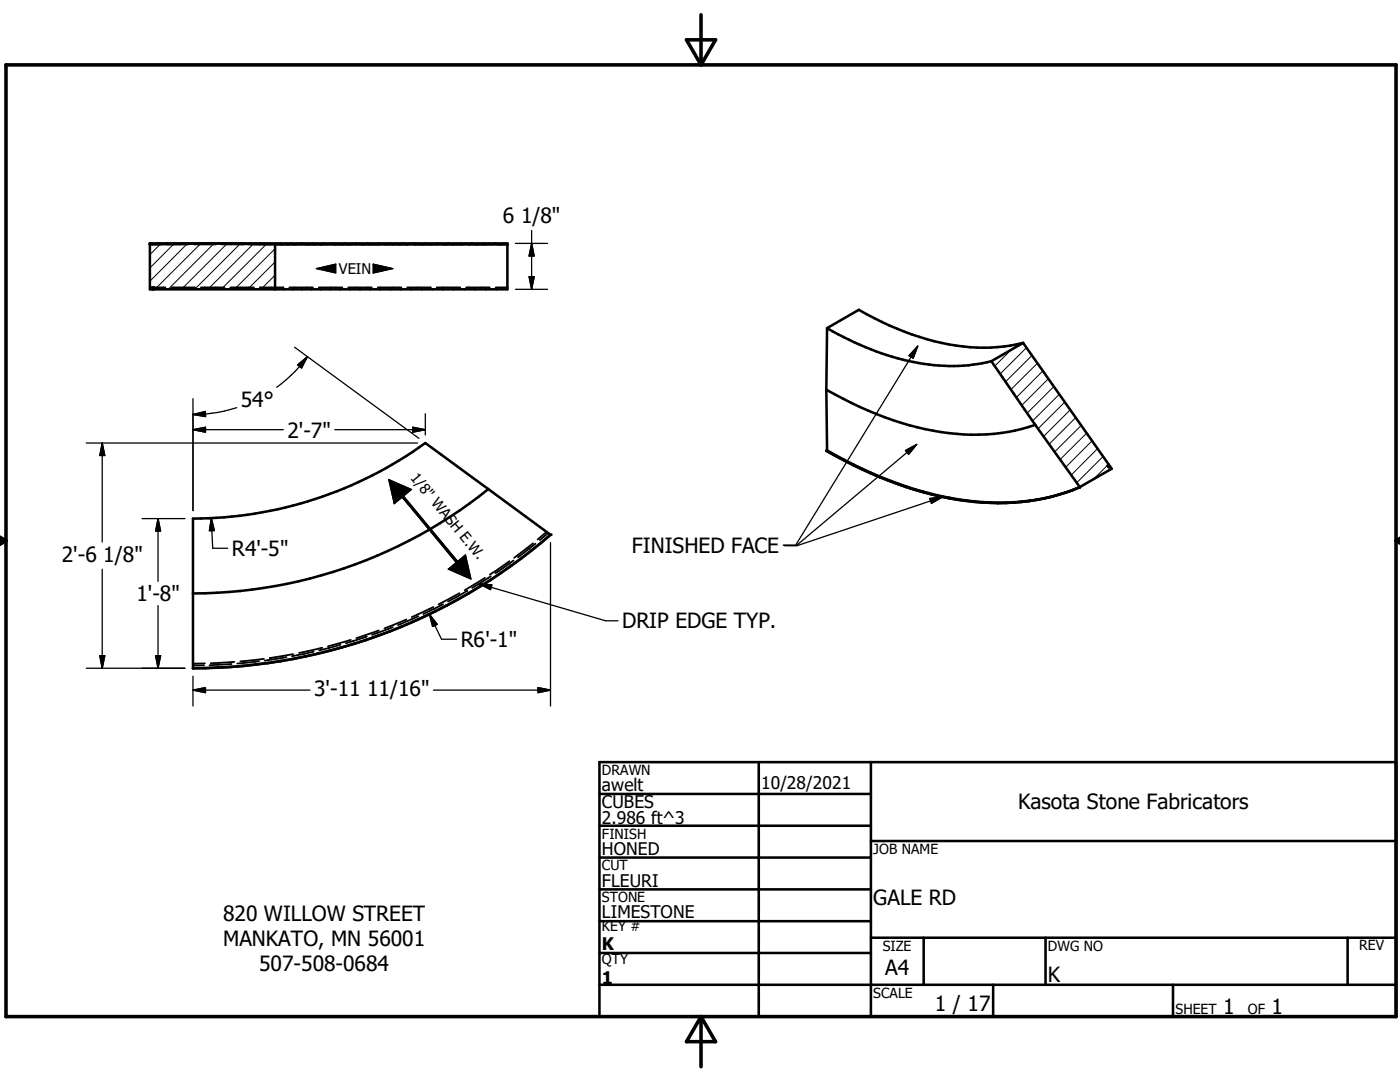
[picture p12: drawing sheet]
<svg xmlns="http://www.w3.org/2000/svg" width="279mm" height="216mm" viewBox="0 0 279 216" stroke-linecap="round" stroke-linejoin="round" font-family="sans-serif">
<g fill="none" stroke="#000" stroke-width=".51">
<path d="M29.9 48.6h71.4v9.1h-71.4zM29.9 48.8l12.4-.2 12.6 .2M30.4 57.7v-.3h.3v.3M54.9 48.8h46.4M54.9 48.8v8.9M164.9 77.8a63.5 63.5 0 0 0 27.5 8.9 37.4 37.4 0 0 0 14.2-1.9M164.9 77.8l.2 12.1M165.1 65.5a52 52 0 0 0 24.3 7.5 31.2 31.2 0 0 0 8.5-.9M165.1 65.5l-.2 12.3M165.1 65.5l6.3-3.7a52 52 0 0 0 25 7.6l4-.3 3.8-.7M197.9 72.1l8.7 12.7M204.2 68.4l17.1 24.4-.3 .1 .3 .3 .2-.1"/>
<path d="M204.2 68.4l-6.3 3.7M97.4 97.6a94.4 94.4 0 0 1-58.9 20.8M165.1 89.9l-.2 .1a75.9 75.9 0 0 0 29.4 10.1 42.3 42.3 0 0 0 21.2-2.9M165.1 89.9a73.1 73.1 0 0 0 31 10.3 42.1 42.1 0 0 0 19.4-3M206.6 84.8l8.9 12.4M221.5 93.1l-.2 .1M221.5 93.1l.4 .4-6.4 3.7M38.5 103.5a79.7 79.7 0 0 0 46.4-15.1l25 18.3a109.1 109.1 0 0 1-71.4 26.6zM119.6 158.4h54.2M119.6 152.1h159v50.8h-159zM151.4 152.1v50.8M173.8 152.1v50.8"/>
<path d="M119.6 164.8h54.2M119.6 171.1h54.2M119.6 177.5h54.2M173.8 167.8h104.8M119.6 183.8h54.2M119.6 190.2h54.2M119.6 196.5h159M173.8 187.1h104.8M184.3 187.1v9.4M198.2 196.5v6.4M208.7 187.1v9.4M234.1 196.5v6.4"/>
<path d="M268.9 187.1v9.4"/>
</g>
<g fill="none" stroke="#000" stroke-width=".36">
<path d="M29.9 48.8h2.2M30.7 57.4h2.3M33.2 48.8h4.4M34.2 57.4h4.7M38.7 48.8h4.4M40.1 57.4h4.7M44.2 48.8h4.4M46 57.4h4.7M49.7 48.8h4.4M51.9 57.4h4.7M55.1 48.8h4.4M57.7 57.4h4.7"/>
<path d="M60.6 48.8h4.4M63.6 57.4h4.7M66.1 48.8h4.4M69.5 57.4h4.7M71.6 48.8h4.4M75.4 57.4h4.7M77.1 48.8h4.4M81.3 57.4h4.7M82.6 48.8h4.4M87.1 57.4h4.8M88.1 48.8h4.4M93 57.4h4.7"/>
<path d="M93.6 48.8h4.4M98.9 57.4h2.4M99.1 48.8h2.2M91.7 118.4l-4.2 2.2M93.3 117.9l-3.9 2.1M96.8 115.3l-4.1 2.5M98 115l-3.8 2.3M101.7 112l-3.9 2.7M102.5 111.8l-3.6 2.6M106.4 108.4l-3.8 2.9M106.9 108.5l-3.5 2.7M109.1 106.1l-1.8 1.5"/>
<path d="M109.4 106.4l-1.7 1.4M40.7 132.8h-2.2M40.9 132.4h-2.4M46.2 132.5l-4.4 .2M46.8 132.1l-4.8 .2M51.7 131.9l-4.4 .5M52.7 131.5l-4.7 .5M57.2 131.1l-4.4 .7M58.5 130.5l-4.6 .8M62.6 130l-4.3 1M64.3 129.3l-4.6 1M67.9 128.7l-4.2 1.1"/>
<path d="M70 127.7l-4.6 1.3M73.2 127l-4.2 1.4M75.6 125.8l-4.5 1.5M78.4 125.1l-4.1 1.6M81.1 123.6l-4.4 1.8M83.5 123l-4.1 1.7M86.5 121.1l-4.3 2M88.4 120.6l-3.9 1.9"/>
</g>
<g fill="#000">
<circle cx="29.9" cy="48.6" r=".25"/>
<circle cx="164.9" cy="90" r=".25"/>
<circle cx="215.4" cy="97.3" r=".25"/>
<circle cx="109.9" cy="106.7" r=".25"/>
<circle cx="38.5" cy="133.3" r=".25"/>
<circle cx="53.9" cy="131.3" r=".18"/>
</g>
<path d="M63.1 53.6l3.9-.9v1.8zM74.5 52.7l3.9 .9-3.9 .9zM80.3 99.2l.2-.2 10.8 13zM77.6 95.7l4.5 2-3.4 2.8zM80.3 99.2l11 12.8-.3 .2zM89.5 113.6l3.4-2.9 1.1 4.8z" fill="#000" stroke="#000" stroke-width=".2"/>
<g fill="none" stroke="#000" stroke-width=".2">
<path d="M32.2 48.6l-2.3 2.2M34.8 48.6l-4.9 4.9M37.4 48.6l-7.5 7.5M40.1 48.6l-9.2 9.1M42.7 48.6l-9.1 9.1M45.4 48.6l-9.2 9.1M48 48.6l-9.2 9.1M50.7 48.6l-9.2 9.1M53.3 48.6l-9.2 9.1M54.9 57.6l-.2 .1M54.9 54.9l-2.8 2.8M54.9 52.3l-5.5 5.4"/>
<path d="M54.9 49.6l-8.1 8.1M201.8 69.8l-3.3 3.2M204.9 69.4l-5.3 5.2M206 70.9l-5.3 5.2M207.1 72.5l-5.3 5.2M208.1 74l-5.2 5.3M209.2 75.6l-5.2 5.2M210.3 77.1l-5.2 5.3M211.4 78.7l-5.2 5.2M212.5 80.2l-5.2 5.3M213.6 81.8l-5.2 5.2M214.7 83.3l-5.3 5.3"/>
<path d="M215.8 84.9l-5.3 5.2M216.9 86.4l-5.3 5.3M217.9 88l-5.2 5.2M219 89.5l-5.2 5.3M220.1 91.1l-5.2 5.2M221.2 92.6l-3 3"/>
</g>
<path d="M1.2 12.9h277.4v190h-277.4zM137 7.9h5.8l-2.9 5zM139.9 2.9v10M-.1 107.9h1.3M-.1 107.2l1.3 .7M1.2 107.9l-1.2 .7M278.6 107.9h.8M278.6 107.9l.8 .5M279.4 107.4l-.8 .5M139.9 202.9v10M139.9 202.9l2.9 5h-5.8z" fill="none" stroke="#000" stroke-width=".71"/>
<g fill="none" stroke="#000" stroke-width=".25">
<path d="M29.9 48.6h25v9.1h-25zM63.1 53.6l3.9-.9v1.8zM74.5 52.7l3.9 .9-3.9 .9zM102.9 57.7h6.4M102.9 48.6h6.4M105.6 55.2h1l-.5 2.5zM106.1 46v11.7M106.1 48.6l.5 2.5h-1zM38.5 79.5v22.4M58.8 69.3l23.7 17.4M59.4 72.8l2-1.6-1.2 2.2zM61.4 71.2a28.5 28.5 0 0 1-6.2 6.1"/>
<path d="M183.1 69.1l-24.3 39.7h-2.5M183.1 69.1l-.8 2.4-.9-.5zM17.2 88.4h66.1M20.4 88.4v19.8M20.4 88.4l.5 2.5h-1zM38.5 85.7h18M38.5 85.7l2.5-.4v.9zM38.5 82.7l2.5-.6v1zM47.2 81.3l-2.4 .7a30.3 30.3 0 0 1-6.3 .7M66.8 85.7h18.1M77.6 95.7l4.5 2-3.4 2.8zM80.3 99.2l.2-.2 10.8 13-.3 .2z"/>
<path d="M82.4 85.3l2.5 .4-2.5 .5zM82.6 86.8l1 .7M84.9 82.6v4.2M180.7 89.9l2.2-1.2-1.6 2zM182.9 88.7l-24 20.2M185.6 99.5l2.5-.3-2.2 1.2zM188.1 99.2l-29 9.7h-2.7M20.4 113.6v19.7M28.4 103.5h8.5M31.5 103.5v12.5M31.5 103.5l.6 2.5h-1zM42.2 103.4l.3 6h3"/>
<path d="M42.2 103.4l.6 2.5h-1zM89.5 113.6l3.4-2.9 1.1 4.8zM95.6 116.5l25.3 7.4h2.4M95.6 116.5l2.6 .2-.3 .9zM109.9 108.3v32.6M17.2 133.3h19.7M19.9 130.8h1l-.5 2.5zM31.1 130.8h1l-.6 2.5zM31.5 120.8v12.5M38.5 137.7l2.5-.5v1zM38.5 134.9v6M38.5 137.7h23.4"/>
<path d="M85.7 122.5l2.4 5.1h3M85.7 122.5l1.5 2.1-.9 .4zM86.5 137.7h23.4M107.4 137.2l2.5 .5-2.5 .5z"/>
</g>
<g fill="#000" stroke="#000" stroke-width=".25">
<path d="M105.6 55.2h1l-.5 2.5zM106.1 48.6l.5 2.5h-1zM59.4 72.8l2-1.6-1.2 2.2zM183.1 69.1l-.8 2.4-.9-.5zM20.4 88.4l.5 2.5h-1zM38.5 82.7l2.5-.6v1zM38.5 85.7l2.5-.4v.9zM82.4 85.3l2.5 .4-2.5 .5zM180.7 89.9l2.2-1.2-1.6 2zM31.5 103.5l.6 2.5h-1zM42.2 103.4l.6 2.5h-1zM95.6 116.5l2.6 .2-.3 .9z"/>
<path d="M185.6 99.5l2.5-.3-2.2 1.2zM19.9 130.8h1l-.5 2.5zM31.1 130.8h1l-.6 2.5zM38.5 137.7l2.5-.5v1zM85.7 122.5l1.5 2.1-.9 .4zM107.4 137.2l2.5 .5-2.5 .5z"/>
</g>
<g font-size="4.2">
<text x="100.4" y="44.6">6 1/8&quot;</text>
<text x="48" y="81.2">54°</text>
<text x="57.4" y="87.4">2'-7&quot;</text>
<text x="12.3" y="112.1">2'-6 1/8&quot;</text>
<text x="46.3" y="111">R4'-5&quot;</text>
<text x="126.1" y="110.3">FINISHED FACE</text>
<text x="27.2" y="120">1'-8&quot;</text>
<text x="124.2" y="125.3">DRIP EDGE TYP.</text>
<text x="91.9" y="129.1">R6'-1&quot;</text>
<text x="62.7" y="138.9">3'-11 11/16&quot;</text>
<text x="203.2" y="161.5">Kasota Stone Fabricators</text>
<text x="44.5" y="183.7">820 WILLOW STREET</text>
<text x="174.3" y="180.5">GALE RD</text>
<text x="44.5" y="188.8">MANKATO, MN 56001</text>
<text x="51.7" y="193.8">507-508-0684</text>
<text x="176.7" y="194.6">A4</text>
<text x="209.1" y="196">K</text>
<text x="186.6" y="201.7">1 / 17</text>
<text x="244.1" y="202.3">1</text>
<text x="253.8" y="202.3">1</text>
</g>
<g font-size="3.5">
<text x="120.1" y="157.9">awelt</text>
<text x="120.1" y="161.2">CUBES</text>
<text x="151.9" y="157.4">10/28/2021</text>
<text x="120.1" y="164.4">2.986 ft^3</text>
<text x="120.1" y="170.6">HONED</text>
<text x="120.1" y="176.9">FLEURI</text>
<text x="120.1" y="183.3">LIMESTONE</text>
<text x="120.1" y="189.7">K</text>
<text x="120.1" y="196.4">1</text>
</g>
<g font-size="2.9">
<text x="67.6" y="54.7">VEIN</text>
<text x="81.8" y="95.4" transform="rotate(50 81.8 95.4)">1/8&quot; WASH E.W.</text>
</g>
<g font-size="2.8">
<text x="120.1" y="154.6">DRAWN</text>
<text x="120.1" y="167.3">FINISH</text>
<text x="120.1" y="173.7">CUT</text>
<text x="174.3" y="170.4">JOB NAME</text>
<text x="120.1" y="180">STONE</text>
<text x="120.1" y="185.8">KEY #</text>
<text x="176.2" y="189.7">SIZE</text>
<text x="209.1" y="189.7">DWG NO</text>
<text x="271.3" y="189.7">REV</text>
<text x="120.1" y="192.4">QTY</text>
<text x="174.3" y="199.1">SCALE</text>
<text x="234.6" y="202.3">SHEET</text>
<text x="249" y="202.3">OF</text>
</g>
</svg>
